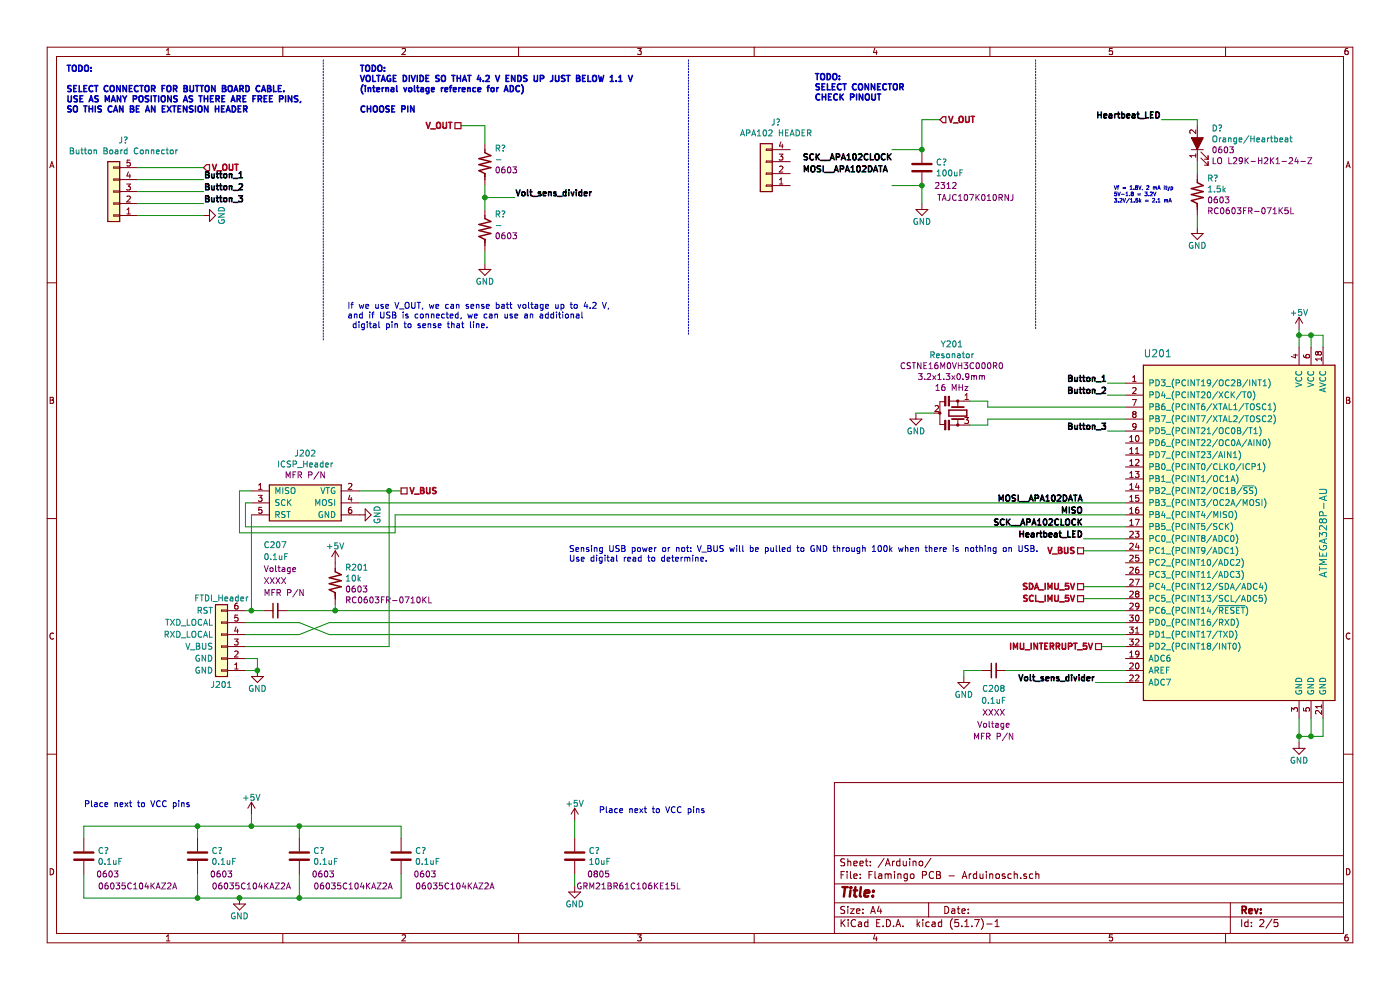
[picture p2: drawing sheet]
EESchema Schematic File Version 4
EELAYER 30 0
EELAYER END
$Descr A4 11693 8268
encoding utf-8
Sheet 2 5
Title ""
Date ""
Rev ""
Comp ""
Comment1 ""
Comment2 ""
Comment3 ""
Comment4 ""
$EndDescr
Text Notes -3700 950  0    50   ~ 0
ATmega328-AU Surface mount (Low/Thin Profile Plastic Quad Flat Package)\nATmega328-AUR Same thing on a tape reel for automatic pick and place machines\n\nATmega328-MU Surface mount (very thin fine pitch quad flat, no lead package)\nATmega328-MUR Same thing on a tape reel for automatic pick and place machines\n\nATmega328-PU  28-pin DIP\n\n(Same also for ATmega328P)
Text Notes -3750 1900 0    50   ~ 0
The -PU and -AU suffixes indicate packaging and temperature range\n\n -P indicates a DIP, \n-A indicates a TQFP, and \n-M is a QFN.  \n\nU means "industrial" temperature range.
$Comp
L MyConnectors:FTDI_Header J201
U 1 1
P 1850 5400
F 0 "J201" H 1850 5750 50  0000 C TNN
F 1 "FTDI_Header" H 1850 5000 50  0000 C CNN
F 2 "" H 1850 5400 50  0001 C CNN
F 3 "~" H 1850 5400 50  0001 C CNN
F 4 "-" H 1850 5400 50  0001 C CNN "MPN"
F 5 "-" H 1850 5400 50  0001 C CNN "Digi-Key_PN"
F 6 "-" H 1850 5400 50  0001 C CNN "Website"
F 7 "-" H 1850 5400 50  0001 C CNN "Description"
F 8 "-" H 1850 5400 50  0001 C CNN "Manufacturer"
	1    1850 5400
	-1   0    0    1   
$EndComp
$Comp
L MyICs:ATMEGA328P-AU U201
U 1 1
P 10850 4500
F 0 "U201" H 9550 6050 60  0000 L CNN
F 1 "ATMEGA328P-AU" V 11050 4550 60  0000 C CNN
F 2 "digikey-footprints:TQFP-32_7x7mm" H 11400 4700 60  0001 L CNN
F 3 "http://www.microchip.com/mymicrochip/filehandler.aspx?ddocname=en608326" H 11400 4800 60  0001 L CNN
F 4 "ATMEGA328P-AU-ND" H 11400 4900 60  0001 L CNN "Digi-Key_PN"
F 5 "ATMEGA328P-AU" H 11400 5000 60  0001 L CNN "MPN"
F 6 "Integrated Circuits (ICs)" H 11400 5100 60  0001 L CNN "Category"
F 7 "Embedded - Microcontrollers" H 11400 5200 60  0001 L CNN "Family"
F 8 "http://www.microchip.com/mymicrochip/filehandler.aspx?ddocname=en608326" H 11400 5300 60  0001 L CNN "DK_Datasheet_Link"
F 9 "/product-detail/en/microchip-technology/ATMEGA328P-AU/ATMEGA328P-AU-ND/1832260" H 11400 5400 60  0001 L CNN "DK_Detail_Page"
F 10 "IC MCU 8BIT 32KB FLASH 32TQFP" H 11400 5500 60  0001 L CNN "Description"
F 11 "Microchip Technology" H 11400 5600 60  0001 L CNN "Manufacturer"
F 12 "Active" H 11400 5700 60  0001 L CNN "Status"
F 13 "Derived from DK symbol" H 11850 5950 50  0001 C CNN "Attribution"
	1    10850 4500
	1    0    0    -1  
$EndComp
Wire Wire Line
	2050 5500 2150 5500
Wire Wire Line
	2050 5600 2150 5600
Wire Wire Line
	2150 5500 2150 5600
$Comp
L power:GND #PWR0201
U 1 1
P 2150 5600
F 0 "#PWR0201" H 2150 5350 50  0001 C CNN
F 1 "GND" H 2150 5450 50  0000 C CNN
F 2 "" H 2150 5600 50  0001 C CNN
F 3 "" H 2150 5600 50  0001 C CNN
	1    2150 5600
	1    0    0    -1  
$EndComp
Connection ~ 2150 5600
$Comp
L power:+5V #PWR0203
U 1 1
P 2800 4700
F 0 "#PWR0203" H 2800 4550 50  0001 C CNN
F 1 "+5V" H 2800 4840 50  0000 C CNN
F 2 "" H 2800 4700 50  0001 C CNN
F 3 "" H 2800 4700 50  0001 C CNN
	1    2800 4700
	1    0    0    -1  
$EndComp
$Comp
L MyResistors:R_vert R?
U 1 1
P 2800 4850
AR Path="/5F780D75/5F8530A4" Ref="R?"  Part="1" 
AR Path="/5F780A01/5F8530A4" Ref="R201"  Part="1" 
F 0 "R201" H 2881 4962 50  0000 L CNN
F 1 "10k" H 2881 4871 50  0000 L CNN
F 2 "Resistors_SMD:R_0603_HandSoldering" V 2855 4800 50  0001 C CNN
F 3 "https://www.yageo.com/upload/media/product/productsearch/datasheet/rchip/PYu-RC_Group_51_RoHS_L_11.pdf" H 2800 4850 50  0001 C CNN
F 4 "0603" H 2881 4780 50  0000 L CNN "Package Size"
F 5 "RC0603FR-0710KL" H 2881 4689 50  0000 L CNN "MFR P/N"
F 6 "RES SMD 10K OHM 1% 1/10W 0603" H 2800 4850 50  0001 C CNN "Description"
F 7 "Yageo" H 2800 4850 50  0001 C CNN "Manufacturer"
F 8 "https://www.digikey.sg/product-detail/en/yageo/RC0603FR-0710KL/311-10-0KHRCT-ND/729827" H 2800 4850 50  0001 C CNN "Website"
F 9 "311-10.0KHRCT-ND" H 2800 4850 50  0001 C CNN "Digi-Key_PN"
	1    2800 4850
	1    0    0    -1  
$EndComp
$Comp
L MyCapacitors:C_Small_horizontal C207
U 1 1
P 2400 5050
F 0 "C207" H 2200 5550 50  0000 L CNN
F 1 "0.1uF" H 2200 5450 50  0000 L CNN
F 2 "" V 2275 5000 50  0001 L CNN
F 3 "" H 2200 5525 50  0001 L CNN
F 4 "XXXX" H 2200 5250 50  0000 L CNN "Package Size"
F 5 "Voltage" H 2200 5350 50  0000 L CNN "Voltage Rating"
F 6 "MFR P/N" H 2200 5150 50  0000 L CNN "MPN"
F 7 "-" H 2200 5350 50  0001 L CNN "Digi-Key_PN"
F 8 "C" H 2200 5350 50  0001 L CNN "Prefix"
F 9 "-" H 2200 5350 50  0001 L CNN "Website"
F 10 "-" H 2200 5350 50  0001 L CNN "Description"
F 11 "-" H 2200 5350 50  0001 L CNN "Manufacturer"
	1    2400 5050
	1    0    0    -1  
$EndComp
$Comp
L power:GND #PWR0207
U 1 1
P 10850 6200
F 0 "#PWR0207" H 10850 5950 50  0001 C CNN
F 1 "GND" H 10850 6050 50  0000 C CNN
F 2 "" H 10850 6200 50  0001 C CNN
F 3 "" H 10850 6200 50  0001 C CNN
	1    10850 6200
	1    0    0    -1  
$EndComp
Wire Wire Line
	10850 6200 10850 6150
Wire Wire Line
	10950 6000 10950 6150
Wire Wire Line
	10950 6150 10850 6150
Connection ~ 10850 6150
Wire Wire Line
	10850 6150 10850 6000
Wire Wire Line
	11050 6000 11050 6150
Wire Wire Line
	11050 6150 10950 6150
Connection ~ 10950 6150
Wire Wire Line
	2500 5200 2750 5300
Wire Wire Line
	2750 5200 2500 5300
$Comp
L power:+5V #PWR0206
U 1 1
P 10850 2750
F 0 "#PWR0206" H 10850 2600 50  0001 C CNN
F 1 "+5V" H 10850 2890 50  0000 C CNN
F 2 "" H 10850 2750 50  0001 C CNN
F 3 "" H 10850 2750 50  0001 C CNN
	1    10850 2750
	1    0    0    -1  
$EndComp
Wire Wire Line
	10850 2750 10850 2800
Wire Wire Line
	10950 2900 10950 2800
Wire Wire Line
	10950 2800 10850 2800
Connection ~ 10850 2800
Wire Wire Line
	10850 2800 10850 2900
$Comp
L power:GND #PWR0204
U 1 1
P 7650 3450
F 0 "#PWR0204" H 7650 3200 50  0001 C CNN
F 1 "GND" H 7650 3300 50  0000 C CNN
F 2 "" H 7650 3450 50  0001 C CNN
F 3 "" H 7650 3450 50  0001 C CNN
	1    7650 3450
	1    0    0    -1  
$EndComp
Wire Wire Line
	7650 3450 7800 3450
$Comp
L MyCrystals:Resonator_Small_vert Y201
U 1 1
P 8000 3450
F 0 "Y201" V 7423 3400 50  0000 C CNN
F 1 "Resonator" V 7514 3400 50  0000 C CNN
F 2 "" H 7975 3450 50  0001 C CNN
F 3 "https://www.murata.com/en/products/productdata/8801162264606/SPEC-CSTNE16M0VH3C000R0.pdf" H 7975 3450 50  0001 C CNN
F 4 "CSTNE16M0VH3C000R0" V 7605 3400 50  0000 C CNN "MPN"
F 5 "490-17951-1-ND" H 8000 3450 50  0001 C CNN "Digi-Key_PN"
F 6 "Y" H 8000 3450 50  0001 C CNN "Prefix"
F 7 "https://www.digikey.com/en/products/detail/murata-electronics/CSTNE16M0VH3C000R0/8747732" H 8000 3450 50  0001 C CNN "Website"
F 8 "CERAMIC RES 16.0000MHZ 15PF SMD" H 8000 3450 50  0001 C CNN "Description"
F 9 "Murata Electronics" H 8000 3450 50  0001 C CNN "Manufacturer"
F 10 "3.2x1.3x0.9mm" V 7696 3400 50  0000 C CNN "Package"
F 11 "16 MHz" V 7787 3400 50  0000 C CNN "Frequency"
	1    8000 3450
	0    1    1    0   
$EndComp
Wire Wire Line
	10950 2800 11050 2800
Wire Wire Line
	11050 2800 11050 2900
Connection ~ 10950 2800
$Comp
L MyCapacitors:C_Small_horizontal C208
U 1 1
P 8400 5550
F 0 "C208" H 8300 5350 50  0000 C CNN
F 1 "0.1uF" H 8300 5250 50  0000 C CNN
F 2 "" V 8275 5500 50  0001 L CNN
F 3 "" H 8200 6025 50  0001 L CNN
F 4 "XXXX" H 8300 5150 50  0000 C CNN "Package Size"
F 5 "Voltage" H 8300 5050 50  0000 C CNN "Voltage Rating"
F 6 "MFR P/N" H 8300 4950 50  0000 C CNN "MPN"
F 7 "-" H 8200 5850 50  0001 L CNN "Digi-Key_PN"
F 8 "C" H 8200 5850 50  0001 L CNN "Prefix"
F 9 "-" H 8200 5850 50  0001 L CNN "Website"
F 10 "-" H 8200 5850 50  0001 L CNN "Description"
F 11 "-" H 8200 5850 50  0001 L CNN "Manufacturer"
	1    8400 5550
	1    0    0    -1  
$EndComp
$Comp
L power:GND #PWR0205
U 1 1
P 8050 5650
F 0 "#PWR0205" H 8050 5400 50  0001 C CNN
F 1 "GND" H 8050 5500 50  0000 C CNN
F 2 "" H 8050 5650 50  0001 C CNN
F 3 "" H 8050 5650 50  0001 C CNN
	1    8050 5650
	1    0    0    -1  
$EndComp
Wire Wire Line
	8050 5600 8050 5650
Wire Wire Line
	8050 5600 8200 5600
Wire Wire Line
	2800 5050 2800 5100
$Comp
L Device:C C?
U 1 1
P 4800 7150
F 0 "C?" H 4915 7196 50  0000 L CNN
F 1 "10uF" H 4915 7105 50  0000 L CNN
F 2 "Capacitors_SMD:C_0805_HandSoldering" H 4838 7000 50  0001 C CNN
F 3 "~" H 4800 7150 50  0001 C CNN
F 4 "-" H 4800 7150 50  0001 C CNN "Description"
F 5 "GRM21BR61C106KE15L" H 5250 6900 50  0000 C CNN "MPN"
F 6 "-" H 4800 7150 50  0001 C CNN "Manufacturer"
F 7 "-" H 4800 7150 50  0001 C CNN "Website"
F 8 "-" H 4800 7150 50  0001 C CNN "Digi-Key_PN"
F 9 "0805" H 5000 7000 50  0000 C CNN "Package"
F 10 "16V" H 4800 7150 50  0001 C CNN "Voltage Rating"
	1    4800 7150
	1    0    0    -1  
$EndComp
$Comp
L Device:C C?
U 1 1
P 7700 1400
F 0 "C?" H 7815 1446 50  0000 L CNN
F 1 "100uF" H 7815 1355 50  0000 L CNN
F 2 "Capacitors_Tantalum_SMD:CP_Tantalum_Case-C_EIA-6032-28_Reflow" H 7738 1250 50  0001 C CNN
F 3 "~" H 7700 1400 50  0001 C CNN
F 4 "-" H 7700 1400 50  0001 C CNN "Description"
F 5 "TAJC107K010RNJ" H 8150 1150 50  0000 C CNN "MPN"
F 6 "-" H 7700 1400 50  0001 C CNN "Manufacturer"
F 7 "-" H 7700 1400 50  0001 C CNN "Website"
F 8 "-" H 7700 1400 50  0001 C CNN "Digi-Key_PN"
F 9 "2312" H 7900 1250 50  0000 C CNN "Package"
F 10 "10V" H 7700 1400 50  0001 C CNN "Voltage Rating"
	1    7700 1400
	1    0    0    -1  
$EndComp
$Comp
L Device:C C?
U 1 1
P 700 7150
F 0 "C?" H 815 7196 50  0000 L CNN
F 1 "0.1uF" H 815 7105 50  0000 L CNN
F 2 "Capacitors_SMD:C_0603_HandSoldering" H 738 7000 50  0001 C CNN
F 3 "http://datasheets.avx.com/FlexitermMLCC.pdf" H 700 7150 50  0001 C CNN
F 4 "CAP CER 0.1UF 50V X7R 0603" H 700 7150 50  0001 C CNN "Description"
F 5 "06035C104KAZ2A" H 1150 6900 50  0000 C CNN "MPN"
F 6 "AVX Corporation" H 700 7150 50  0001 C CNN "Manufacturer"
F 7 "https://www.digikey.com/en/products/detail/avx-corporation/06035C104KAZ2A/1024893" H 700 7150 50  0001 C CNN "Website"
F 8 "478-3540-1-ND" H 700 7150 50  0001 C CNN "Digi-Key_PN"
F 9 "0603" H 900 7000 50  0000 C CNN "Package"
F 10 "50V" H 700 7150 50  0001 C CNN "Voltage Rating"
	1    700  7150
	1    0    0    -1  
$EndComp
$Comp
L Device:C C?
U 1 1
P 1650 7150
F 0 "C?" H 1765 7196 50  0000 L CNN
F 1 "0.1uF" H 1765 7105 50  0000 L CNN
F 2 "Capacitors_SMD:C_0603_HandSoldering" H 1688 7000 50  0001 C CNN
F 3 "http://datasheets.avx.com/FlexitermMLCC.pdf" H 1650 7150 50  0001 C CNN
F 4 "CAP CER 0.1UF 50V X7R 0603" H 1650 7150 50  0001 C CNN "Description"
F 5 "06035C104KAZ2A" H 2100 6900 50  0000 C CNN "MPN"
F 6 "AVX Corporation" H 1650 7150 50  0001 C CNN "Manufacturer"
F 7 "https://www.digikey.com/en/products/detail/avx-corporation/06035C104KAZ2A/1024893" H 1650 7150 50  0001 C CNN "Website"
F 8 "478-3540-1-ND" H 1650 7150 50  0001 C CNN "Digi-Key_PN"
F 9 "0603" H 1850 7000 50  0000 C CNN "Package"
F 10 "50V" H 1650 7150 50  0001 C CNN "Voltage Rating"
	1    1650 7150
	1    0    0    -1  
$EndComp
$Comp
L Device:C C?
U 1 1
P 2500 7150
F 0 "C?" H 2615 7196 50  0000 L CNN
F 1 "0.1uF" H 2615 7105 50  0000 L CNN
F 2 "Capacitors_SMD:C_0603_HandSoldering" H 2538 7000 50  0001 C CNN
F 3 "http://datasheets.avx.com/FlexitermMLCC.pdf" H 2500 7150 50  0001 C CNN
F 4 "CAP CER 0.1UF 50V X7R 0603" H 2500 7150 50  0001 C CNN "Description"
F 5 "06035C104KAZ2A" H 2950 6900 50  0000 C CNN "MPN"
F 6 "AVX Corporation" H 2500 7150 50  0001 C CNN "Manufacturer"
F 7 "https://www.digikey.com/en/products/detail/avx-corporation/06035C104KAZ2A/1024893" H 2500 7150 50  0001 C CNN "Website"
F 8 "478-3540-1-ND" H 2500 7150 50  0001 C CNN "Digi-Key_PN"
F 9 "0603" H 2700 7000 50  0000 C CNN "Package"
F 10 "50V" H 2500 7150 50  0001 C CNN "Voltage Rating"
	1    2500 7150
	1    0    0    -1  
$EndComp
$Comp
L Device:C C?
U 1 1
P 3350 7150
F 0 "C?" H 3465 7196 50  0000 L CNN
F 1 "0.1uF" H 3465 7105 50  0000 L CNN
F 2 "Capacitors_SMD:C_0603_HandSoldering" H 3388 7000 50  0001 C CNN
F 3 "http://datasheets.avx.com/FlexitermMLCC.pdf" H 3350 7150 50  0001 C CNN
F 4 "CAP CER 0.1UF 50V X7R 0603" H 3350 7150 50  0001 C CNN "Description"
F 5 "06035C104KAZ2A" H 3800 6900 50  0000 C CNN "MPN"
F 6 "AVX Corporation" H 3350 7150 50  0001 C CNN "Manufacturer"
F 7 "https://www.digikey.com/en/products/detail/avx-corporation/06035C104KAZ2A/1024893" H 3350 7150 50  0001 C CNN "Website"
F 8 "478-3540-1-ND" H 3350 7150 50  0001 C CNN "Digi-Key_PN"
F 9 "0603" H 3550 7000 50  0000 C CNN "Package"
F 10 "50V" H 3350 7150 50  0001 C CNN "Voltage Rating"
	1    3350 7150
	1    0    0    -1  
$EndComp
Wire Wire Line
	700  7000 700  6900
Wire Wire Line
	700  6900 1650 6900
Wire Wire Line
	3350 6900 3350 7000
Wire Wire Line
	700  7300 700  7500
Wire Wire Line
	700  7500 1650 7500
Wire Wire Line
	3350 7500 3350 7300
Wire Wire Line
	2500 7300 2500 7500
Connection ~ 2500 7500
Wire Wire Line
	2500 7500 3350 7500
Wire Wire Line
	1650 7300 1650 7500
Connection ~ 1650 7500
Wire Wire Line
	1650 7500 2000 7500
Wire Wire Line
	1650 7000 1650 6900
Connection ~ 1650 6900
Wire Wire Line
	1650 6900 2100 6900
Wire Wire Line
	2500 7000 2500 6900
Connection ~ 2500 6900
Wire Wire Line
	2500 6900 3350 6900
$Comp
L power:GND #PWR?
U 1 1
P 2000 7500
F 0 "#PWR?" H 2000 7250 50  0001 C CNN
F 1 "GND" H 2000 7350 50  0000 C CNN
F 2 "" H 2000 7500 50  0001 C CNN
F 3 "" H 2000 7500 50  0001 C CNN
	1    2000 7500
	1    0    0    -1  
$EndComp
Connection ~ 2000 7500
Wire Wire Line
	2000 7500 2500 7500
$Comp
L power:+5V #PWR?
U 1 1
P 2100 6800
F 0 "#PWR?" H 2100 6650 50  0001 C CNN
F 1 "+5V" H 2100 6940 50  0000 C CNN
F 2 "" H 2100 6800 50  0001 C CNN
F 3 "" H 2100 6800 50  0001 C CNN
	1    2100 6800
	1    0    0    -1  
$EndComp
Wire Wire Line
	2100 6800 2100 6900
Connection ~ 2100 6900
Wire Wire Line
	2100 6900 2500 6900
Text HLabel 3350 4100 2    50   UnSpc ~ 10
V_BUS
Wire Wire Line
	2050 5400 3250 5400
Wire Wire Line
	3250 4100 3350 4100
Wire Wire Line
	3300 4300 9400 4300
Wire Wire Line
	3300 4450 3300 4300
$Comp
L power:GND #PWR0202
U 1 1
P 3000 4300
F 0 "#PWR0202" H 3000 4050 50  0001 C CNN
F 1 "GND" H 3000 4150 50  0000 C CNN
F 2 "" H 3000 4300 50  0001 C CNN
F 3 "" H 3000 4300 50  0001 C CNN
	1    3000 4300
	0    -1   -1   0   
$EndComp
Wire Wire Line
	2050 5100 2100 5100
Wire Wire Line
	2100 4300 2100 5100
$Comp
L MyConnectors:ISP_Header J202
U 1 1
P 2100 4100
F 0 "J202" H 2550 4415 50  0000 C CNN
F 1 "ICSP_Header" H 2550 4324 50  0000 C CNN
F 2 "" H 2350 3750 50  0001 L CNN
F 3 "~" H 2350 3750 50  0001 C CNN
F 4 "MFR P/N" H 2550 4233 50  0000 C CNN "MPN"
F 5 "-" H 2550 4598 50  0001 C CNN "Digi-Key_PN"
F 6 "J" H 2550 4507 50  0001 C CNN "Prefix"
F 7 "-" H 2550 4416 50  0001 C CNN "Website"
F 8 "-" H 2550 4325 50  0001 C CNN "Description"
F 9 "-" H 2550 4234 50  0001 C CNN "Manufacturer"
	1    2100 4100
	1    0    0    -1  
$EndComp
Wire Wire Line
	2100 4200 2050 4200
Wire Wire Line
	2000 4100 2100 4100
Wire Wire Line
	3000 4100 3250 4100
Connection ~ 3250 4100
Wire Wire Line
	3250 4100 3250 5400
Wire Wire Line
	2000 4450 2000 4100
Wire Wire Line
	2050 4200 2050 4400
Wire Wire Line
	2050 4400 9400 4400
Text Notes 700  6750 0    50   ~ 0
Place next to VCC pins
Wire Wire Line
	3000 4200 9400 4200
Wire Wire Line
	2100 5100 2200 5100
Connection ~ 2100 5100
Wire Wire Line
	2400 5100 2800 5100
Wire Wire Line
	2800 5100 9400 5100
Connection ~ 2800 5100
Wire Wire Line
	2000 4450 3300 4450
Wire Wire Line
	2050 5200 2500 5200
Wire Wire Line
	2050 5300 2500 5300
Wire Wire Line
	2750 5200 9400 5200
Wire Wire Line
	2750 5300 9400 5300
$Comp
L Connector_Generic:Conn_01x04 J?
U 1 1
P 6400 1450
F 0 "J?" H 6318 1025 50  0000 C CNN
F 1 "APA102 HEADER" H 6318 1116 50  0000 C CNN
F 2 "" H 6400 1450 50  0001 C CNN
F 3 "~" H 6400 1450 50  0001 C CNN
F 4 "MPN" H 6400 1450 50  0001 C CNN "MPN"
F 5 "-" H 6400 1450 50  0001 C CNN "Digi-Key_PN"
F 6 "-" H 6400 1450 50  0001 C CNN "Website"
F 7 "-" H 6400 1450 50  0001 C CNN "Description"
F 8 "-" H 6400 1450 50  0001 C CNN "Manufacturer"
	1    6400 1450
	-1   0    0    1   
$EndComp
Wire Wire Line
	10000 1350 10000 1450
$Comp
L MyLEDs:LED_ALT_vert D?
U 1 1
P 10000 1200
AR Path="/5F780D75/5F9CDB9E" Ref="D?"  Part="1" 
AR Path="/5F780F7E/5F9CDB9E" Ref="D?"  Part="1" 
AR Path="/5F780A01/5F9CDB9E" Ref="D?"  Part="1" 
F 0 "D?" H 10118 1330 50  0000 L CNN
F 1 "Orange/Heartbeat" H 10118 1239 50  0000 L CNN
F 2 "LEDs:LED_0603_HandSoldering" H 10100 1200 50  0001 C CNN
F 3 "https://dammedia.osram.info/media/resource/hires/osram-dam-2493882/LO%20L29K.pdf" H 10200 1300 50  0001 C CNN
F 4 "0603" H 10118 1148 50  0000 L CNN "Package Size"
F 5 "LO L29K-H2K1-24-Z" H 10118 1057 50  0000 L CNN "MFR P/N"
F 6 "LED ORANGE DIFFUSED 0603 SMD" H 10000 1200 50  0001 C CNN "Description"
F 7 "OSRAM Opto Semiconductors Inc." H 10000 1200 50  0001 C CNN "Manufacturer"
F 8 "https://www.digikey.com/en/products/detail/osram-opto-semiconductors-inc/LO-L29K-H2K1-24-Z/1938771" H 10000 1200 50  0001 C CNN "Website"
F 9 "475-2740-1-ND" H 10000 1200 50  0001 C CNN "Digi-Key_PN"
	1    10000 1200
	1    0    0    -1  
$EndComp
$Comp
L MyResistors:R_vert R?
U 1 1
P 10000 1600
AR Path="/5F780D75/5F9CDBAA" Ref="R?"  Part="1" 
AR Path="/5F780F7E/5F9CDBAA" Ref="R?"  Part="1" 
AR Path="/5F780A01/5F9CDBAA" Ref="R?"  Part="1" 
F 0 "R?" H 10081 1712 50  0000 L CNN
F 1 "1.5k" H 10081 1621 50  0000 L CNN
F 2 "Resistors_SMD:R_0603_HandSoldering" V 10055 1550 50  0001 C CNN
F 3 "https://www.yageo.com/upload/media/product/productsearch/datasheet/rchip/PYu-RC_Group_51_RoHS_L_11.pdf" H 10000 1600 50  0001 C CNN
F 4 "0603" H 10081 1530 50  0000 L CNN "Package Size"
F 5 "RC0603FR-071K5L" H 10081 1439 50  0000 L CNN "MFR P/N"
F 6 "RES SMD 1.5K OHM 1% 1/10W 0603" H 10000 1600 50  0001 C CNN "Description"
F 7 "Yageo" H 10000 1600 50  0001 C CNN "Manufacturer"
F 8 "https://www.digikey.com/en/products/detail/yageo/RC0603FR-071K5L/729811" H 10000 1600 50  0001 C CNN "Website"
F 9 "311-1.50KHRCT-ND" H 10000 1600 50  0001 C CNN "Digi-Key_PN"
	1    10000 1600
	1    0    0    -1  
$EndComp
Wire Wire Line
	10000 1000 10000 1050
$Comp
L power:GND #PWR?
U 1 1
P 10000 1900
F 0 "#PWR?" H 10000 1650 50  0001 C CNN
F 1 "GND" H 10000 1750 50  0000 C CNN
F 2 "" H 10000 1900 50  0001 C CNN
F 3 "" H 10000 1900 50  0001 C CNN
	1    10000 1900
	1    0    0    -1  
$EndComp
Wire Wire Line
	10000 1900 10000 1800
Text Label 9700 1000 2    50   ~ 10
Heartbeat_LED
Wire Wire Line
	9700 1000 10000 1000
$Comp
L power:GND #PWR?
U 1 1
P 7700 1700
F 0 "#PWR?" H 7700 1450 50  0001 C CNN
F 1 "GND" H 7700 1550 50  0000 C CNN
F 2 "" H 7700 1700 50  0001 C CNN
F 3 "" H 7700 1700 50  0001 C CNN
	1    7700 1700
	1    0    0    -1  
$EndComp
Text Label 9050 4200 2    50   ~ 10
MOSI__APA102DATA
Text Label 9050 4300 2    50   ~ 10
MISO
Wire Wire Line
	9250 3200 9400 3200
Wire Wire Line
	9250 3300 9400 3300
Wire Wire Line
	8100 3350 8250 3350
Wire Wire Line
	8250 3350 8250 3400
Wire Wire Line
	8250 3400 9400 3400
Wire Wire Line
	8100 3550 8250 3550
Wire Wire Line
	8250 3550 8250 3500
Wire Wire Line
	8250 3500 9400 3500
Text Label 9050 4400 2    50   ~ 10
SCK__APA102CLOCK
Text Label 6700 1350 0    50   ~ 10
SCK__APA102CLOCK
Text Label 6700 1450 0    50   ~ 10
MOSI__APA102DATA
Text Notes 6800 850  0    50   ~ 10
TODO: \nSELECT CONNECTOR\nCHECK PINOUT
Wire Wire Line
	7700 1700 7700 1550
Wire Wire Line
	7850 1000 7700 1000
Wire Wire Line
	7700 1000 7700 1250
Wire Wire Line
	7450 1250 7700 1250
Connection ~ 7700 1250
Wire Wire Line
	7450 1550 7700 1550
Connection ~ 7700 1550
Text HLabel 9050 4900 0    50   UnSpc ~ 10
SDA_IMU_5V
Text HLabel 9050 5000 0    50   UnSpc ~ 10
SCL_IMU_5V
Wire Wire Line
	9050 4900 9400 4900
Wire Wire Line
	9050 5000 9400 5000
Text HLabel 3850 1050 0    50   UnSpc ~ 10
V_OUT
Wire Wire Line
	3850 1050 4050 1050
Text Label 9150 5700 2    50   ~ 10
Volt_sens_divider
Text HLabel 9200 5400 0    50   UnSpc ~ 10
IMU_INTERRUPT_5V
Text Label 9050 4500 2    50   ~ 10
Heartbeat_LED
Wire Wire Line
	9250 3600 9400 3600
Text Notes -1600 -700 0    50   ~ 0
ADXL345         2 interrupt pins                  i2c             acc only\nICM20948        1 interrupt pin                   i2c/aux       acc gyro mag\nMPU6050        1 interrupt pin                    i2c            ACC GYRO\nBNO055          1 interrupt pin, 1 reset pin      i2c            acc gyro mag\n
Text Notes 550  950  0    50   ~ 10
TODO: \n\nSELECT CONNECTOR FOR BUTTON BOARD CABLE.\nUSE AS MANY POSITIONS AS THERE ARE FREE PINS, \nSO THIS CAN BE AN EXTENSION HEADER
$Comp
L power:+5V #PWR?
U 1 1
P 4800 6850
F 0 "#PWR?" H 4800 6700 50  0001 C CNN
F 1 "+5V" H 4800 6990 50  0000 C CNN
F 2 "" H 4800 6850 50  0001 C CNN
F 3 "" H 4800 6850 50  0001 C CNN
	1    4800 6850
	1    0    0    -1  
$EndComp
$Comp
L power:GND #PWR?
U 1 1
P 4800 7400
F 0 "#PWR?" H 4800 7150 50  0001 C CNN
F 1 "GND" H 4800 7250 50  0000 C CNN
F 2 "" H 4800 7400 50  0001 C CNN
F 3 "" H 4800 7400 50  0001 C CNN
	1    4800 7400
	1    0    0    -1  
$EndComp
Wire Wire Line
	4800 7400 4800 7300
Wire Wire Line
	4800 6850 4800 7000
Text Notes 5000 6800 0    50   ~ 0
Place next to VCC pins
Text Label 9250 3200 2    50   ~ 10
Button_1
Text Label 9250 3300 2    50   ~ 10
Button_2
Text Label 9250 3600 2    50   ~ 10
Button_3
Text Notes 2950 -450 0    50   ~ 0
Ideas:\n\nOne on-board button for convenience. (adds a resistor and a button)\nDIP switch (adds resistor per switch)
Text Label 1700 1500 0    50   ~ 10
Button_1
Text Label 1700 1600 0    50   ~ 10
Button_2
Text Label 1700 1700 0    50   ~ 10
Button_3
Text HLabel 1700 1400 2    50   Input ~ 10
V_OUT
$Comp
L power:GND #PWR?
U 1 1
P 1700 1800
F 0 "#PWR?" H 1700 1550 50  0001 C CNN
F 1 "GND" H 1700 1650 50  0000 C CNN
F 2 "" H 1700 1800 50  0001 C CNN
F 3 "" H 1700 1800 50  0001 C CNN
	1    1700 1800
	0    -1   -1   0   
$EndComp
$Comp
L Connector_Generic:Conn_01x05 J?
U 1 1
P 950 1600
F 0 "J?" H 868 1175 50  0000 C CNN
F 1 "Button Board Connector" H 868 1266 50  0000 C CNN
F 2 "" H 950 1600 50  0001 C CNN
F 3 "~" H 950 1600 50  0001 C CNN
	1    950  1600
	-1   0    0    1   
$EndComp
Wire Wire Line
	1150 1400 1700 1400
Wire Wire Line
	1150 1500 1700 1500
Wire Wire Line
	1150 1800 1700 1800
Wire Wire Line
	1150 1700 1700 1700
Wire Wire Line
	1150 1600 1700 1600
Wire Wire Line
	8400 5600 9400 5600
Wire Wire Line
	9150 5700 9400 5700
Wire Wire Line
	9050 4500 9400 4500
Wire Wire Line
	9400 5400 9200 5400
Text HLabel 7850 1000 2    50   Input ~ 10
V_OUT
Text Notes 9300 1700 0    31   ~ 6
Vf = 1.8V, 2 mA Ityp\n5V-1.8 = 3.2V\n3.2V/1.5k = 2.1 mA
Text HLabel 9050 4600 0    50   UnSpc ~ 10
V_BUS
Text Notes 4750 4700 0    50   ~ 0
Sensing USB power or not: V_BUS will be pulled to GND through 100k when there is nothing on USB.\nUse digital read to determine.
Wire Wire Line
	9050 4600 9400 4600
Text Notes 2900 2750 0    50   ~ 0
If we use V_OUT, we can sense batt voltage up to 4.2 V, \nand if USB is connected, we can use an additional\n digital pin to sense that line.
Text Notes 3000 950  0    50   ~ 10
TODO: \nVOLTAGE DIVIDE SO THAT 4.2 V ENDS UP JUST BELOW 1.1 V \n(internal voltage reference for ADC)\n\nCHOOSE PIN
Wire Wire Line
	4050 1650 4050 1750
Connection ~ 4050 1650
Wire Wire Line
	4300 1650 4050 1650
Text Label 4300 1650 0    50   ~ 10
Volt_sens_divider
Wire Wire Line
	4050 2200 4050 2100
$Comp
L power:GND #PWR?
U 1 1
P 4050 2200
F 0 "#PWR?" H 4050 1950 50  0001 C CNN
F 1 "GND" H 4050 2050 50  0000 C CNN
F 2 "" H 4050 2200 50  0001 C CNN
F 3 "" H 4050 2200 50  0001 C CNN
	1    4050 2200
	1    0    0    -1  
$EndComp
Wire Wire Line
	4050 1050 4050 1200
Wire Wire Line
	4050 1550 4050 1650
$Comp
L MyResistors:R_vert R?
U 1 1
P 4050 1350
AR Path="/5F780D75/5FA738C9" Ref="R?"  Part="1" 
AR Path="/5F780F7E/5FA738C9" Ref="R?"  Part="1" 
AR Path="/5F780A01/5FA738C9" Ref="R?"  Part="1" 
F 0 "R?" H 4131 1462 50  0000 L CNN
F 1 "-" H 4131 1371 50  0000 L CNN
F 2 "Resistors_SMD:R_0603_HandSoldering" V 4105 1300 50  0001 C CNN
F 3 "" H 4050 1350 50  0001 C CNN
F 4 "0603" H 4131 1280 50  0000 L CNN "Package Size"
F 5 "" H 4131 1189 50  0000 L CNN "MFR P/N"
F 6 "" H 4050 1350 50  0001 C CNN "Description"
F 7 "" H 4050 1350 50  0001 C CNN "Manufacturer"
F 8 "" H 4050 1350 50  0001 C CNN "Website"
F 9 "" H 4050 1350 50  0001 C CNN "Digi-Key_PN"
	1    4050 1350
	1    0    0    -1  
$EndComp
$Comp
L MyResistors:R_vert R?
U 1 1
P 4050 1900
AR Path="/5F780D75/5FA70FC9" Ref="R?"  Part="1" 
AR Path="/5F780F7E/5FA70FC9" Ref="R?"  Part="1" 
AR Path="/5F780A01/5FA70FC9" Ref="R?"  Part="1" 
F 0 "R?" H 4131 2012 50  0000 L CNN
F 1 "-" H 4131 1921 50  0000 L CNN
F 2 "Resistors_SMD:R_0603_HandSoldering" V 4105 1850 50  0001 C CNN
F 3 "" H 4050 1900 50  0001 C CNN
F 4 "0603" H 4131 1830 50  0000 L CNN "Package Size"
F 5 "" H 4131 1739 50  0000 L CNN "MFR P/N"
F 6 "" H 4050 1900 50  0001 C CNN "Description"
F 7 "" H 4050 1900 50  0001 C CNN "Manufacturer"
F 8 "" H 4050 1900 50  0001 C CNN "Website"
F 9 "" H 4050 1900 50  0001 C CNN "Digi-Key_PN"
	1    4050 1900
	1    0    0    -1  
$EndComp
Wire Notes Line
	2700 500  2700 2850
Wire Notes Line
	5750 500  5750 2800
Wire Notes Line
	8650 500  8650 2750
$EndSCHEMATC
